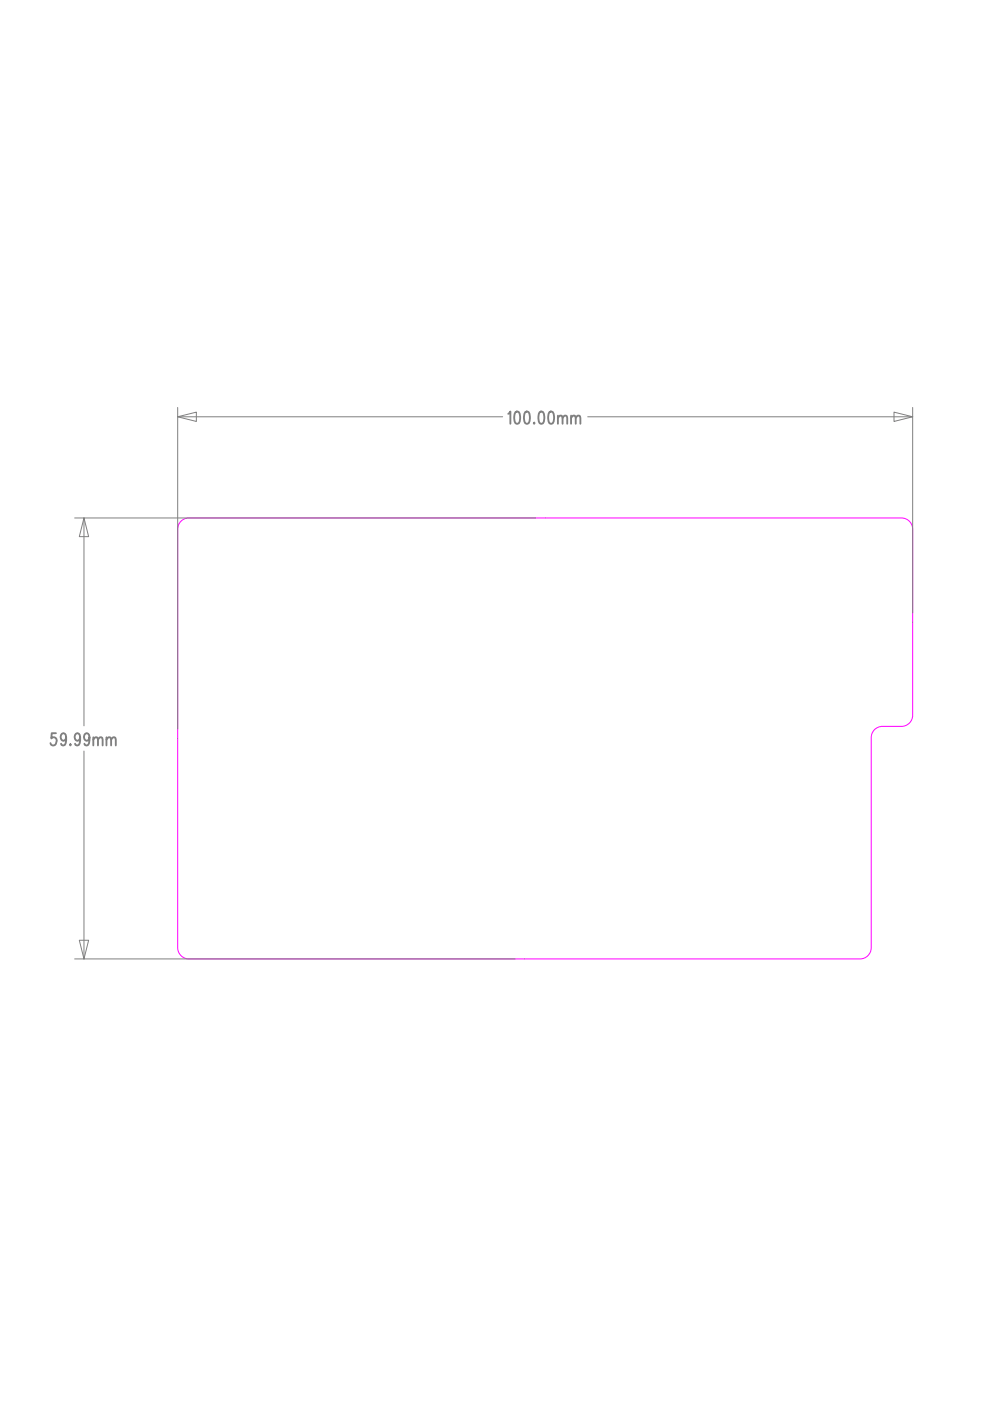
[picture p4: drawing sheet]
<svg xmlns="http://www.w3.org/2000/svg" width="210mm" height="297mm" viewBox="0 0 210 297" stroke-linecap="round" stroke-linejoin="round" font-family="sans-serif">
<path d="M38.2 110.7a2.37 2.37 0 0 1 1.8-.9h151.1a2.37 2.37 0 0 1 2.4 2.4v39.4a2.37 2.37 0 0 1-2.4 2.4h-4a2.37 2.37 0 0 0-2.4 2.4v44.5a2.37 2.37 0 0 1-2.4 2.4h-142.3a2.37 2.37 0 0 1-2.3-2.4v-88.7v-.6z" fill="none" stroke="#f0f" stroke-width=".21"/>
<g fill="none" stroke="#808080" stroke-width=".21">
<path d="M37.7 88.4l3.9-1v2zM37.7 86.4v68.2M37.7 88.4h68.9M124.6 88.4h68.9M189.5 87.4l4 1-4 1zM193.5 86.4v43.5M15.8 109.8h97.8M17.8 109.8l1 4h-2zM17.8 109.8v44.1M115.6 109.8h.1M193.5 131.9h.1M17.8 159.2v44.1"/>
<path d="M37.7 156.6h.1M16.8 199.4h2l-1 3.9zM15.8 203.3h93.4M111.2 203.3h.1"/>
</g>
<g font-size="4" fill="#808080">
<text x="107.8" y="89.9">100.00mm</text>
<text x="10.7" y="158">59.99mm</text>
</g>
</svg>
